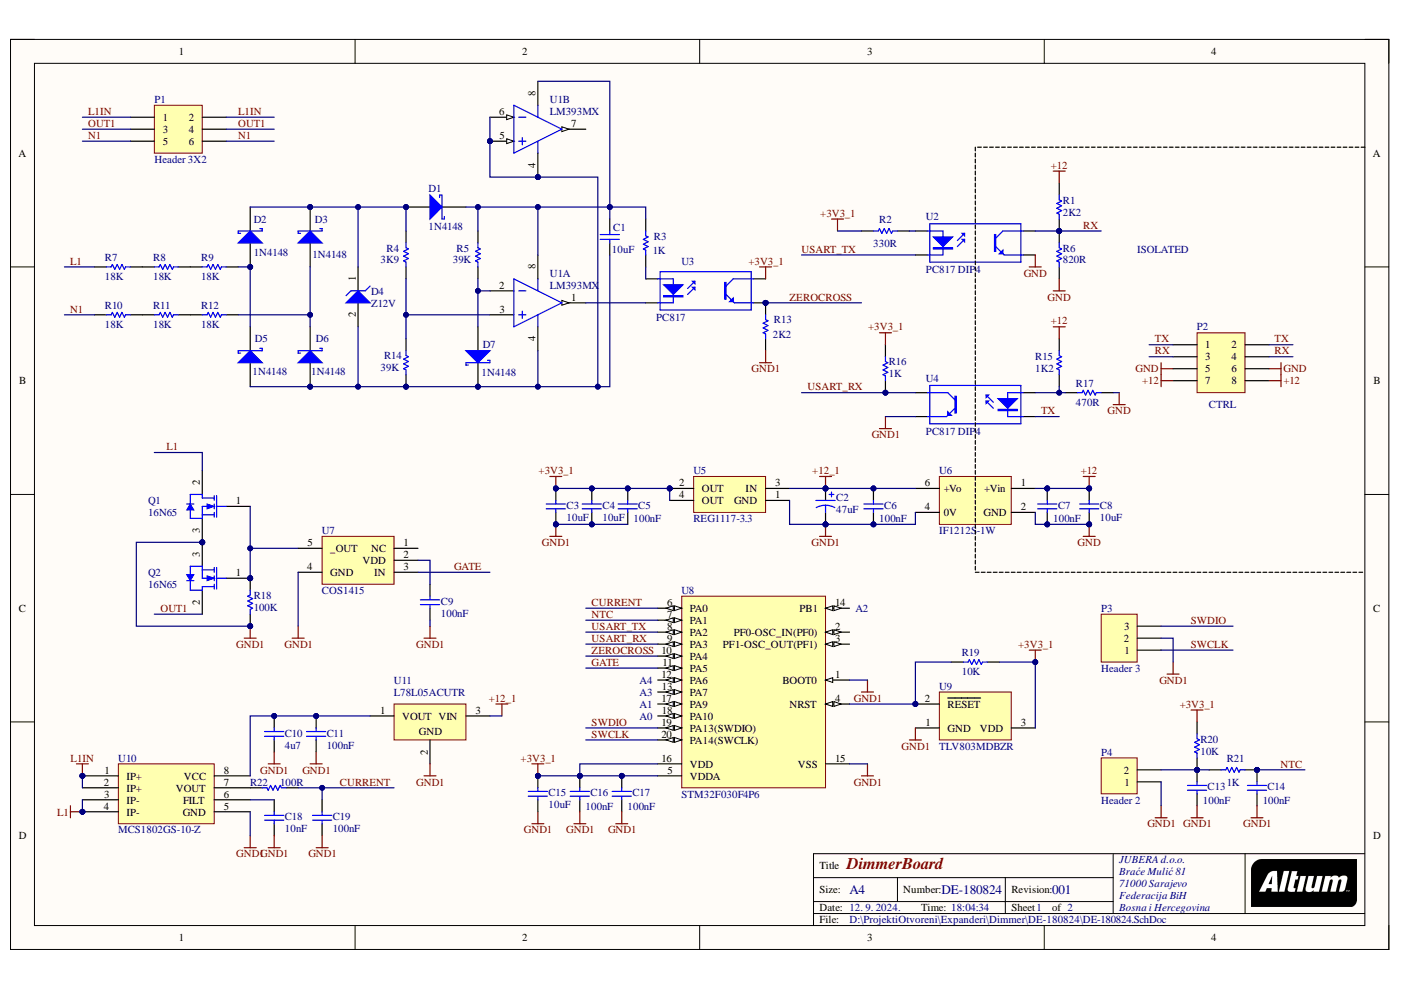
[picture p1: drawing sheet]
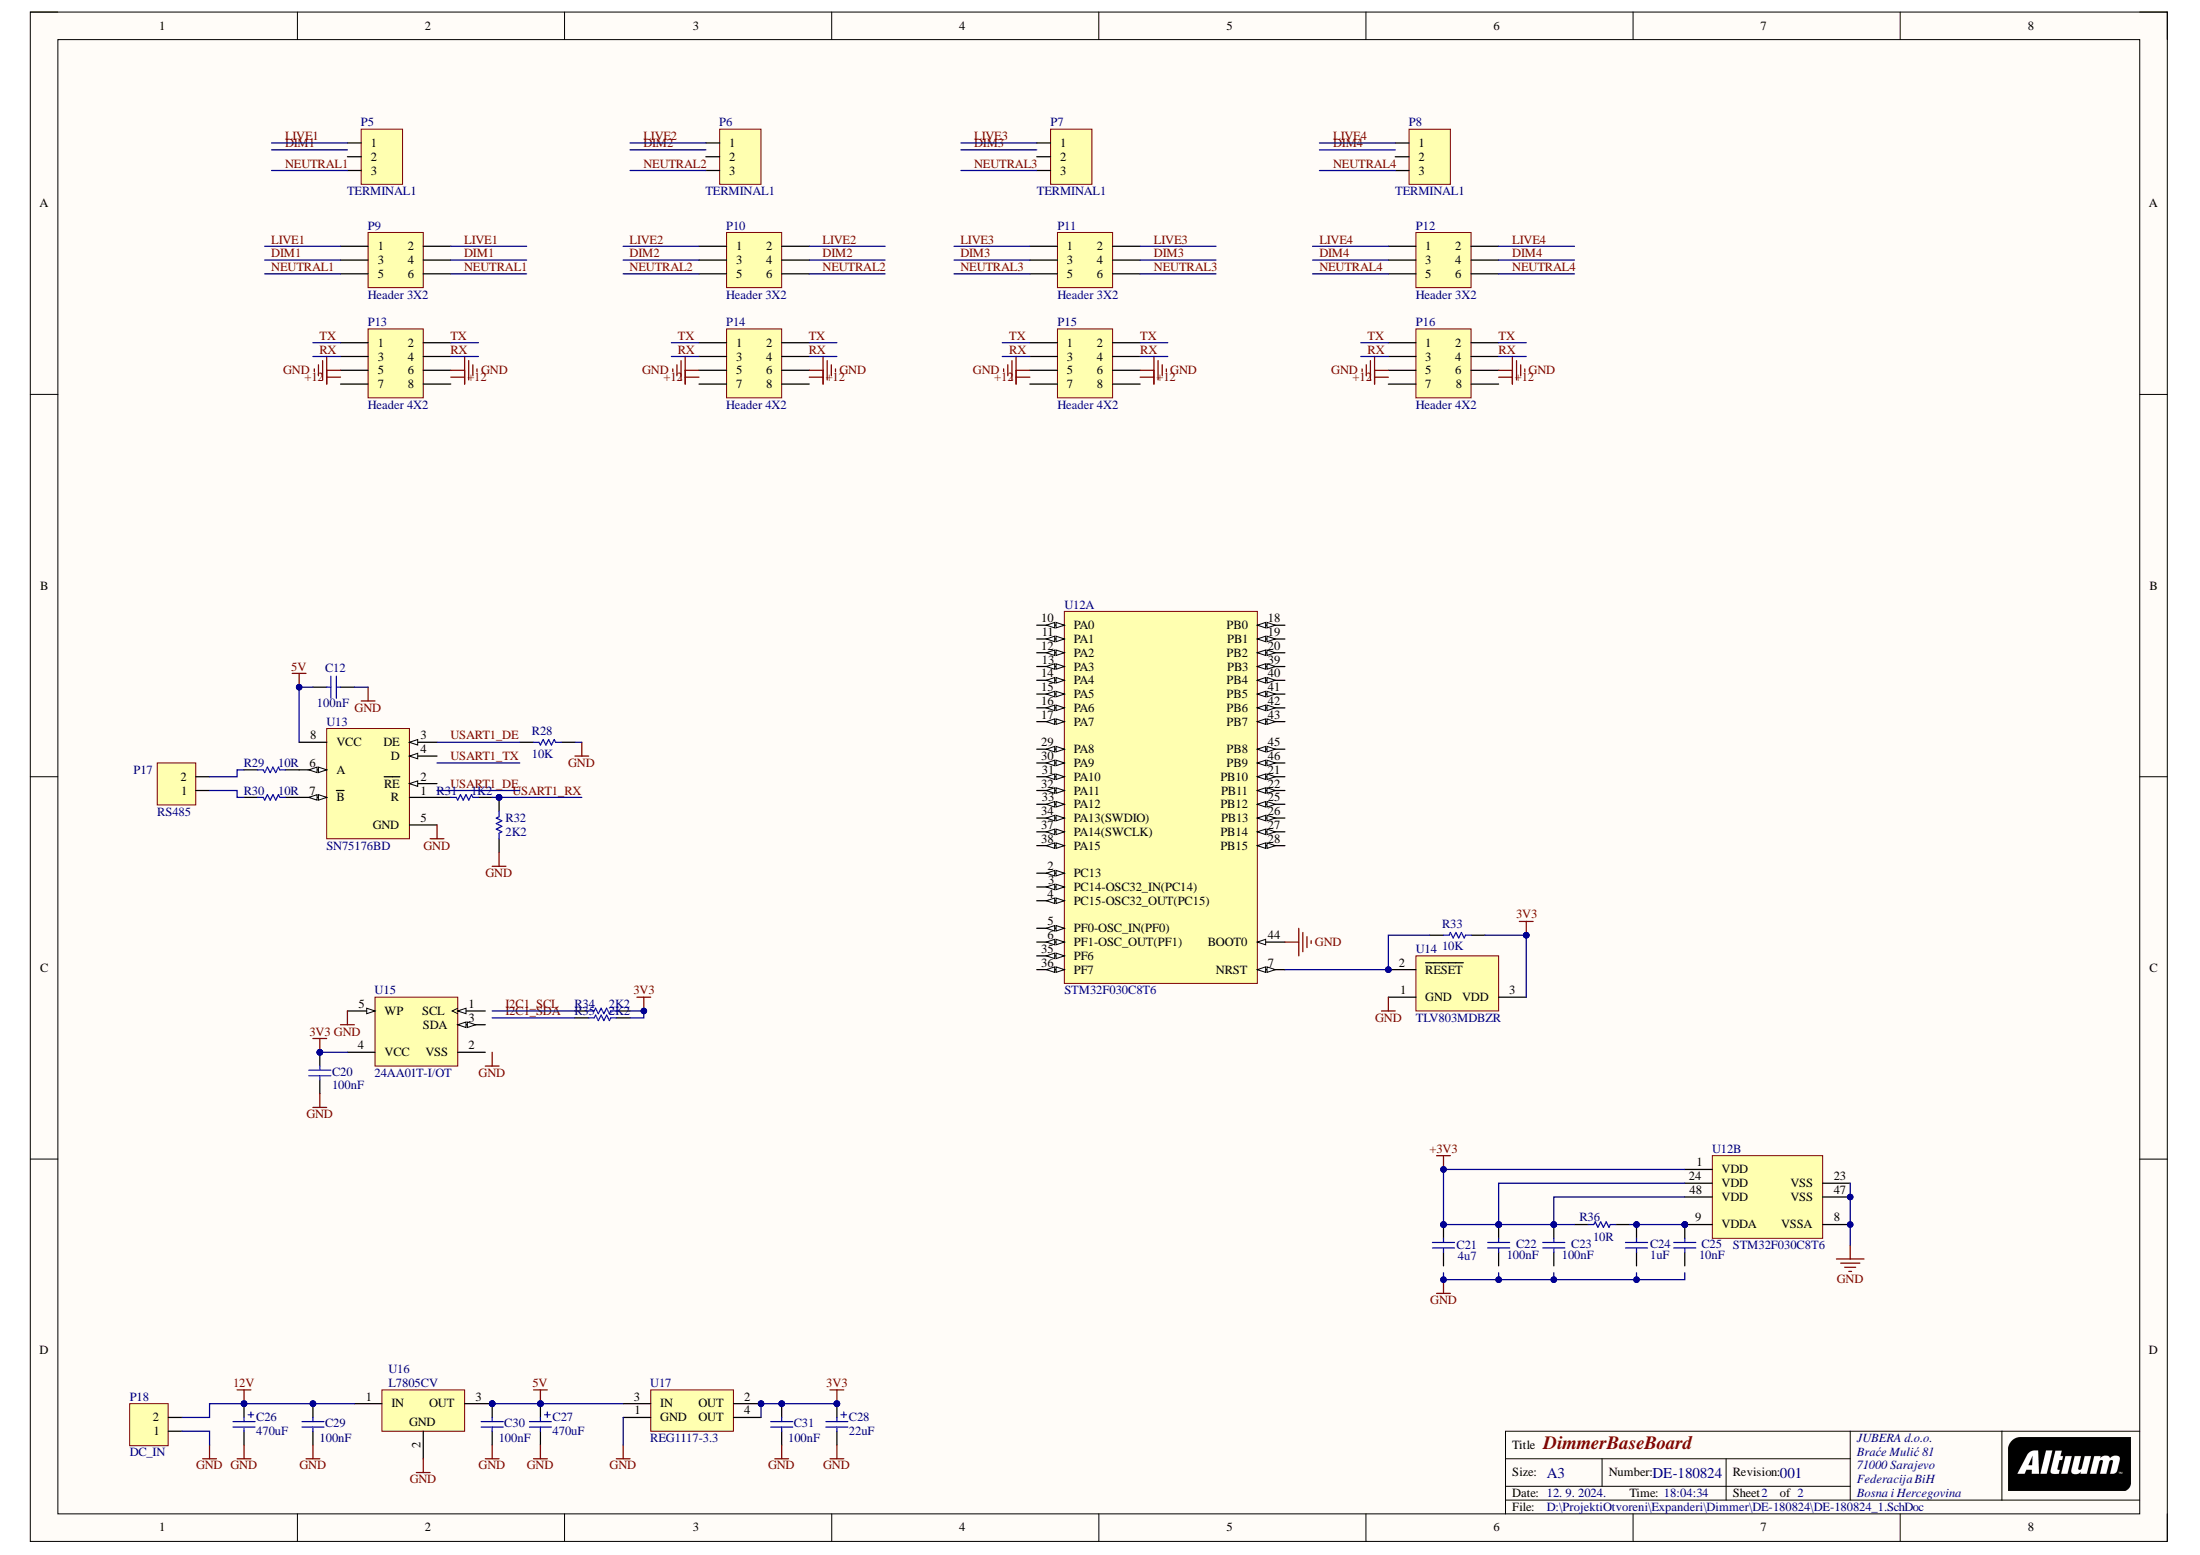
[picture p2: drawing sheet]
# Altium project DE-180824.PrjPcb
2 sheets, 106 parts. Net scope: global (net labels, ports and power ports of the same name join across sheets).
Board file: DE-180824.PcbDoc
Sheets:
  DE-180824.SchDoc
  DE-180824_1.SchDoc

## Sheet DE-180824.SchDoc: DimmerBoard
size A4; Author: eldar6776@hotmail.com; DrawnBy: Eldar Dedic; Organization: JUBERA d.o.o.; Address1: Braće Mulić 81; Address2: 71000 Sarajevo; Address3: Federacija BiH; Address4: Bosna i Hercegovina; DocumentNumber: DE-180824; Revision: 001; SheetNumber: 1; SheetTotal: 2; SPICEModelCacheBVBUIEPD: <root> / <DocumentId>BVBUIEPD</DocumentId> / </root>

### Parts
C1  10uF  [0805]
C2  47uF  [H]
C3  value 10uF  [0805]  (hidden comment: C0805)
C4  value 10uF  [0805]  (hidden comment: C0805)
C5  value 100nF  [0603]  (hidden comment: C0603)
C6  value 100nF  [0603]  (hidden comment: C0603)
C7  value 100nF  [0603]  (hidden comment: C0603)
C8  value 10uF  [0805]  (hidden comment: C0805)
C9  value 100nF  [0603]  (hidden comment: C0603)
C10  value 4u7  [0805]  (hidden comment: C0805)
C11  value 100nF  [0603]  (hidden comment: C0603)
C13  value 100nF  [0603]  (hidden comment: C0603)
C14  value 100nF  [0603]  (hidden comment: C0603)
C15  value 10uF  [0805]  (hidden comment: C0805)
C16  value 100nF  [0603]  (hidden comment: C0603)
C17  value 100nF  [0603]  (hidden comment: C0603)
C18  value 10nF  [0603]  (hidden comment: C0603)
C19  value 100nF  [0603]  (hidden comment: C0603)
D1  1N4148  [SOD323]
D2  1N4148  [SOD323]
D3  1N4148  [SOD323]
D4  Z12V  [ONSC-SOD-323-2-477-02_V]
D5  1N4148  [SOD323]
D6  1N4148  [SOD323]
D7  1N4148  [SOD323]
P1  Header 3X2  [HDR2X3]
P2  CTRL  [HDR2X4]
P3  Header 3  [HDR1X3]
P4  Header 2  [HDR1X2]
Q1  16N65  [INF-PG-TO263-3-2_N]
Q2  16N65  [INF-PG-TO263-3-2_N]
R1  2K2  [ERA-0603]
R2  330R  [ERA-0603]
R3  1K  [ERA-0603]
R4  3K9  [ERA-0603]
R5  39K  [ERA-0603]
R6  820R  [ERA-0603]
R7  18K  [ERA-0805]
R8  18K  [ERA-0805]
R9  18K  [ERA-0805]
R10  18K  [ERA-0805]
R11  18K  [ERA-0805]
R12  18K  [ERA-0805]
R13  2K2  [ERA-0603]
R14  39K  [ERA-0603]
R15  1K2  [ERA-0603]
R16  1K  [ERA-0603]
R17  470R  [ERA-0603]
R18  100K  [ERA-0805]
R19  10K  [ERA-0603]
R20  10K  [ERA-0603]
R21  1K  [ERA-0603]
R22  100R  [ERA-0603]
U1  LM393MX  [M08A_N]  (parts A,B of 2)
U2  PC817 DIP4  [DIP-4]
U3  PC817  [DIP-4]
U4  PC817 DIP4  [DIP-4]
U5  REG1117-3.3  [ZZ311]
U6  IF1212S-1W  [IF1212S-1W]
U7  COS1415  [SOT23-5]
U8  STM32F030F4P6  [STM-TSSOP20_N]
U9  TLV803MDBZR  [DBZ3_N]
U10  MCS1802GS-10-Z  [SOIC-SN8_N]
U11  L78L05ACUTR  [SOT-89_N]

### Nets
+3V3_1: C3.2 C4.2 C5.2 C15.2 C16.2 C17.2 R2.2 R16.2 R19.2 R20.2 U3.4(C) U5.2(OUT) U5.4(OUT) U8.5(VDDA) U8.16(VDD) U9.3(VDD)
+12: C7.2 C8.2 P2.7 P2.8 R1.1 R15.1 U6.1(+Vin)
+12_1: C2.1 C6.2 U5.3(IN) U6.6(+Vo) U11.3(VIN)
GND: C7.1 C8.1 P2.5 P2.6 R6.2 R17.2 U2.3(E) U6.2(GND)
GND1: C2.2 C3.1 C4.1 C5.1 C6.1 C9.1 C10.1 C11.1 C13.1 C14.1 C15.1 C16.1 C17.1 C18.1 C19.1 P3.2 P4.1 Q1.3(SOURCE) Q2.3(SOURCE) R13.1 R18.1 U4.3(E) U5.1(GND) U6.4(0V) U7.4(GND) U8.1(BOOT0) U8.15(VSS) U9.1(GND) U10.5(GND) U11.2(GND)
L1: Q1.2(DRAIN) R7.1 U10.3(IP-) U10.4(IP-)
L1IN: P1.1 P1.2 U10.1(IP+) U10.2(IP+)
CURRENT: C19.2 R22.1 U8.6(PA0)
GATE: U7.3(IN) U8.11(PA5)
N1: P1.5 P1.6 R10.1
NTC: C14.2 R21.1 U8.7(PA1)
OUT1: P1.3 P1.4 Q2.2(DRAIN)
RX: P2.3 P2.4 R1.2 R6.1 U2.4(C)
SWCLK: P3.1 U8.20(PA14(SWCLK))
SWDIO: P3.3 U8.19(PA13(SWDIO))
TX: P2.1 P2.2 U4.2(K)
USART_RX: R16.1 U4.4(C) U8.9(PA3)
USART_TX: U2.2(K) U8.8(PA2)
ZEROCROSS: R13.2 U3.3(E) U8.10(PA4)
NetC1_1: C1.1 D4.2(A) D5.2(A) D6.2(A) D7.1(K) R14.1 U1.4(GND) U1.5(INB+) U1.6(INB-)
NetC1_2: C1.2 D1.1(K) R3.2 R5.2 U1.8(V+)
NetC9_2: C9.2 U7.2(VDD)
NetC10_2: C10.2 C11.2 U10.8(VCC) U11.1(VOUT)
NetC13_2: C13.2 P4.2 R20.1 R21.2
NetC18_2: C18.2 U10.6(FILT)
NetD1_2: D1.2(A) D2.1(K) D3.1(K) D4.1(K) R4.2
NetD2_2: D2.2(A) D5.1(K) R9.2
NetD3_2: D3.2(A) D6.1(K) R12.2
NetD7_2: D7.2(A) R5.1 U1.2(INA-)
NetQ1_1: Q1.1(GATE) Q2.1(GATE) R18.2 U7.5(_OUT)
NetR2_1: R2.1 U2.1(A)
NetR3_1: R3.1 U3.1(A)
NetR4_1: R4.1 R14.2 U1.3(INA+)
NetR7_2: R7.2 R8.1
NetR8_2: R8.2 R9.1
NetR10_2: R10.2 R11.1
NetR11_2: R11.2 R12.1
NetR15_2: R15.2 R17.1 U4.1(A)
NetR19_1: R19.1 U8.4(NRST) U9.2(~{RESET})
NetR22_2: R22.2 U10.7(VOUT)
NetU1_1: U1.1(OUTA) U3.2(K)

Not connected (* = marked no-connect by the designer): U1 7(OUTB); U7 1(NC); U8 2(PF0-OSC_IN(PF0)) 3(PF1-OSC_OUT(PF1)) 12(PA6) 13(PA7) 14(PB1) 17(PA9) 18(PA10)

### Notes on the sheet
- ISOLATED
- (near U8) A2
- (near U8) A4
- (near U8) A3
- (near U8) A1
- (near U8) A0

## Sheet DE-180824_1.SchDoc: DimmerBaseBoard
size A3; Author: eldar6776@hotmail.com; DrawnBy: Eldar Dedic; Organization: JUBERA d.o.o.; Address1: Braće Mulić 81; Address2: 71000 Sarajevo; Address3: Federacija BiH; Address4: Bosna i Hercegovina; DocumentNumber: DE-180824; Revision: 001; SheetNumber: 2; SheetTotal: 2; SPICEModelCacheBVBUIEPD: <root> / <DocumentId>BVBUIEPD</DocumentId> / </root>

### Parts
C12  100nF  [0603]
C20  value 100nF  [0603]  (hidden comment: C0603)
C21  4u7  [0805]
C22  100nF  [0603]
C23  100nF  [0603]
C24  1uF  [0603]
C25  10nF  [0603]
C26  470uF  [CAPPR5-10X12.5]
C27  470uF  [CAPPR5-10X12.5]
C28  22uF  [CAPPR2-5X11]
C29  100nF  [0603]
C30  100nF  [0603]
C31  100nF  [0603]
P5  TERMINAL1  [3 PIN TERMINAL BLOCK  5mm]
P6  TERMINAL1  [3 PIN TERMINAL BLOCK  5mm]
P7  TERMINAL1  [3 PIN TERMINAL BLOCK  5mm]
P8  TERMINAL1  [3 PIN TERMINAL BLOCK  5mm]
P9  Header 3X2  [HDR2X3]
P10  Header 3X2  [HDR2X3]
P11  Header 3X2  [HDR2X3]
P12  Header 3X2  [HDR2X3]
P13  Header 4X2  [HDR2X4]
P14  Header 4X2  [HDR2X4]
P15  Header 4X2  [HDR2X4]
P16  Header 4X2  [HDR2X4]
P17  RS485  [TERMINAL BLOK 2]
P18  DC_IN  [TERMINAL BLOK 2]
R28  10K  [ERA-0603]
R29  10R  [ERA-0603]
R30  10R  [ERA-0603]
R31  1K2  [ERA-0603]
R32  2K2  [ERA-0603]
R33  10K  [ERA-0603]
R34  2K2  [ERA-0603]
R35  2K2  [ERA-0603]
R36  10R  [ERA-0603]
U12  STM32F030C8T6  [STM-LQFP48_N]  (parts A,B of 2)
U13  SN75176BD  [D008_N]
U14  TLV803MDBZR  [DBZ3_N]
U15  24AA01T-I/OT  [SOT-23-OT5_N]
U16  L7805CV  [TO220]
U17  REG1117-3.3  [ZZ311]

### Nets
3V3: C20.2 C28.1 C31.2 R33.2 R34.2 R35.2 U14.3(VDD) U15.4(VCC) U17.2(OUT) U17.4(OUT)
5V: C12.1 C27.1 C30.2 U13.8(VCC) U16.3(OUT) U17.3(IN)
12V: C26.1 C29.2 P18.2 U16.1(IN)
+3V3: C21.1 C22.1 C23.1 R36.2 U12.1(VDD) U12.24(VDD) U12.48(VDD)
GND: C12.2 C20.1 C26.2 C27.2 C28.2 C29.1 C30.1 C31.1 P13.5 P13.6 P14.5 P14.6 P15.5 P15.6 P16.5 P16.6 P18.1 R28.1 R32.2 U12.8(VSSA) U12.23(VSS) U12.44(BOOT0) U12.47(VSS) U13.5(GND) U14.1(GND) U15.5(WP) U16.2(GND) U17.1(GND)
DIM1: P9.3 P9.4
DIM2: P10.3 P10.4
DIM3: P11.3 P11.4
DIM4: P12.3 P12.4
I2C1_SCL: R34.1
I2C1_SDA: R35.1
LIVE1: P5.1 P9.1 P9.2
LIVE2: P6.1 P10.1 P10.2
LIVE3: P7.1 P11.1 P11.2
LIVE4: P8.1 P12.1 P12.2
NEUTRAL1: P5.3 P9.5 P9.6
NEUTRAL2: P6.3 P10.5 P10.6
NEUTRAL3: P7.3 P11.5 P11.6
NEUTRAL4: P8.3 P12.5 P12.6
RX: P13.3 P13.4 P14.3 P14.4 P15.3 P15.4 P16.3 P16.4
TX: P13.1 P13.2 P14.1 P14.2 P15.1 P15.2 P16.1 P16.2
USART1_DE: R28.2 U13.3(DE)
USART1_RX: R31.1 R32.1
NetC24_1: C24.1 C25.1 R36.1 U12.9(VDDA)
NetP17_1: P17.1 R30.1
NetP17_2: P17.2 R29.1
NetR29_2: R29.2 U13.6(A)
NetR30_2: R30.2 U13.7(~{B})
NetR31_2: R31.2 U13.1(R)
NetR33_1: R33.1 U12.7(NRST) U14.2(~{RESET})

Not connected (* = marked no-connect by the designer): C21 2; C22 2; C23 2; C24 2; C25 2; P5 2; P6 2; P7 2; P8 2; P13 7 8; P14 7 8; P15 7 8; P16 7 8; U12 2(PC13) 3(PC14-OSC32_IN(PC14)) 4(PC15-OSC32_OUT(PC15)) 5(PF0-OSC_IN(PF0)) 6(PF1-OSC_OUT(PF1)) 10(PA0) 11(PA1) 12(PA2) 13(PA3) 14(PA4) 15(PA5) 16(PA6) 17(PA7) 18(PB0) 19(PB1) 20(PB2) 21(PB10) 22(PB11) 25(PB12) 26(PB13) 27(PB14) 28(PB15) 29(PA8) 30(PA9) 31(PA10) 32(PA11) 33(PA12) 34(PA13(SWDIO)) 35(PF6) 36(PF7) 37(PA14(SWCLK)) 38(PA15) 39(PB3) 40(PB4) 41(PB5) 42(PB6) 43(PB7) 45(PB8) 46(PB9); U13 2(~{RE}) 4(D); U15 1(SCL) 2(VSS) 3(SDA)

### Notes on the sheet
- Labels drawn without touching a wire or pin: +12, GND

## Nets that join several sheets
GND: DE-180824 (8 pins), DE-180824_1 (28 pins)
RX: DE-180824 (5 pins), DE-180824_1 (8 pins)
TX: DE-180824 (P2.1 P2.2 U4.2), DE-180824_1 (8 pins)
